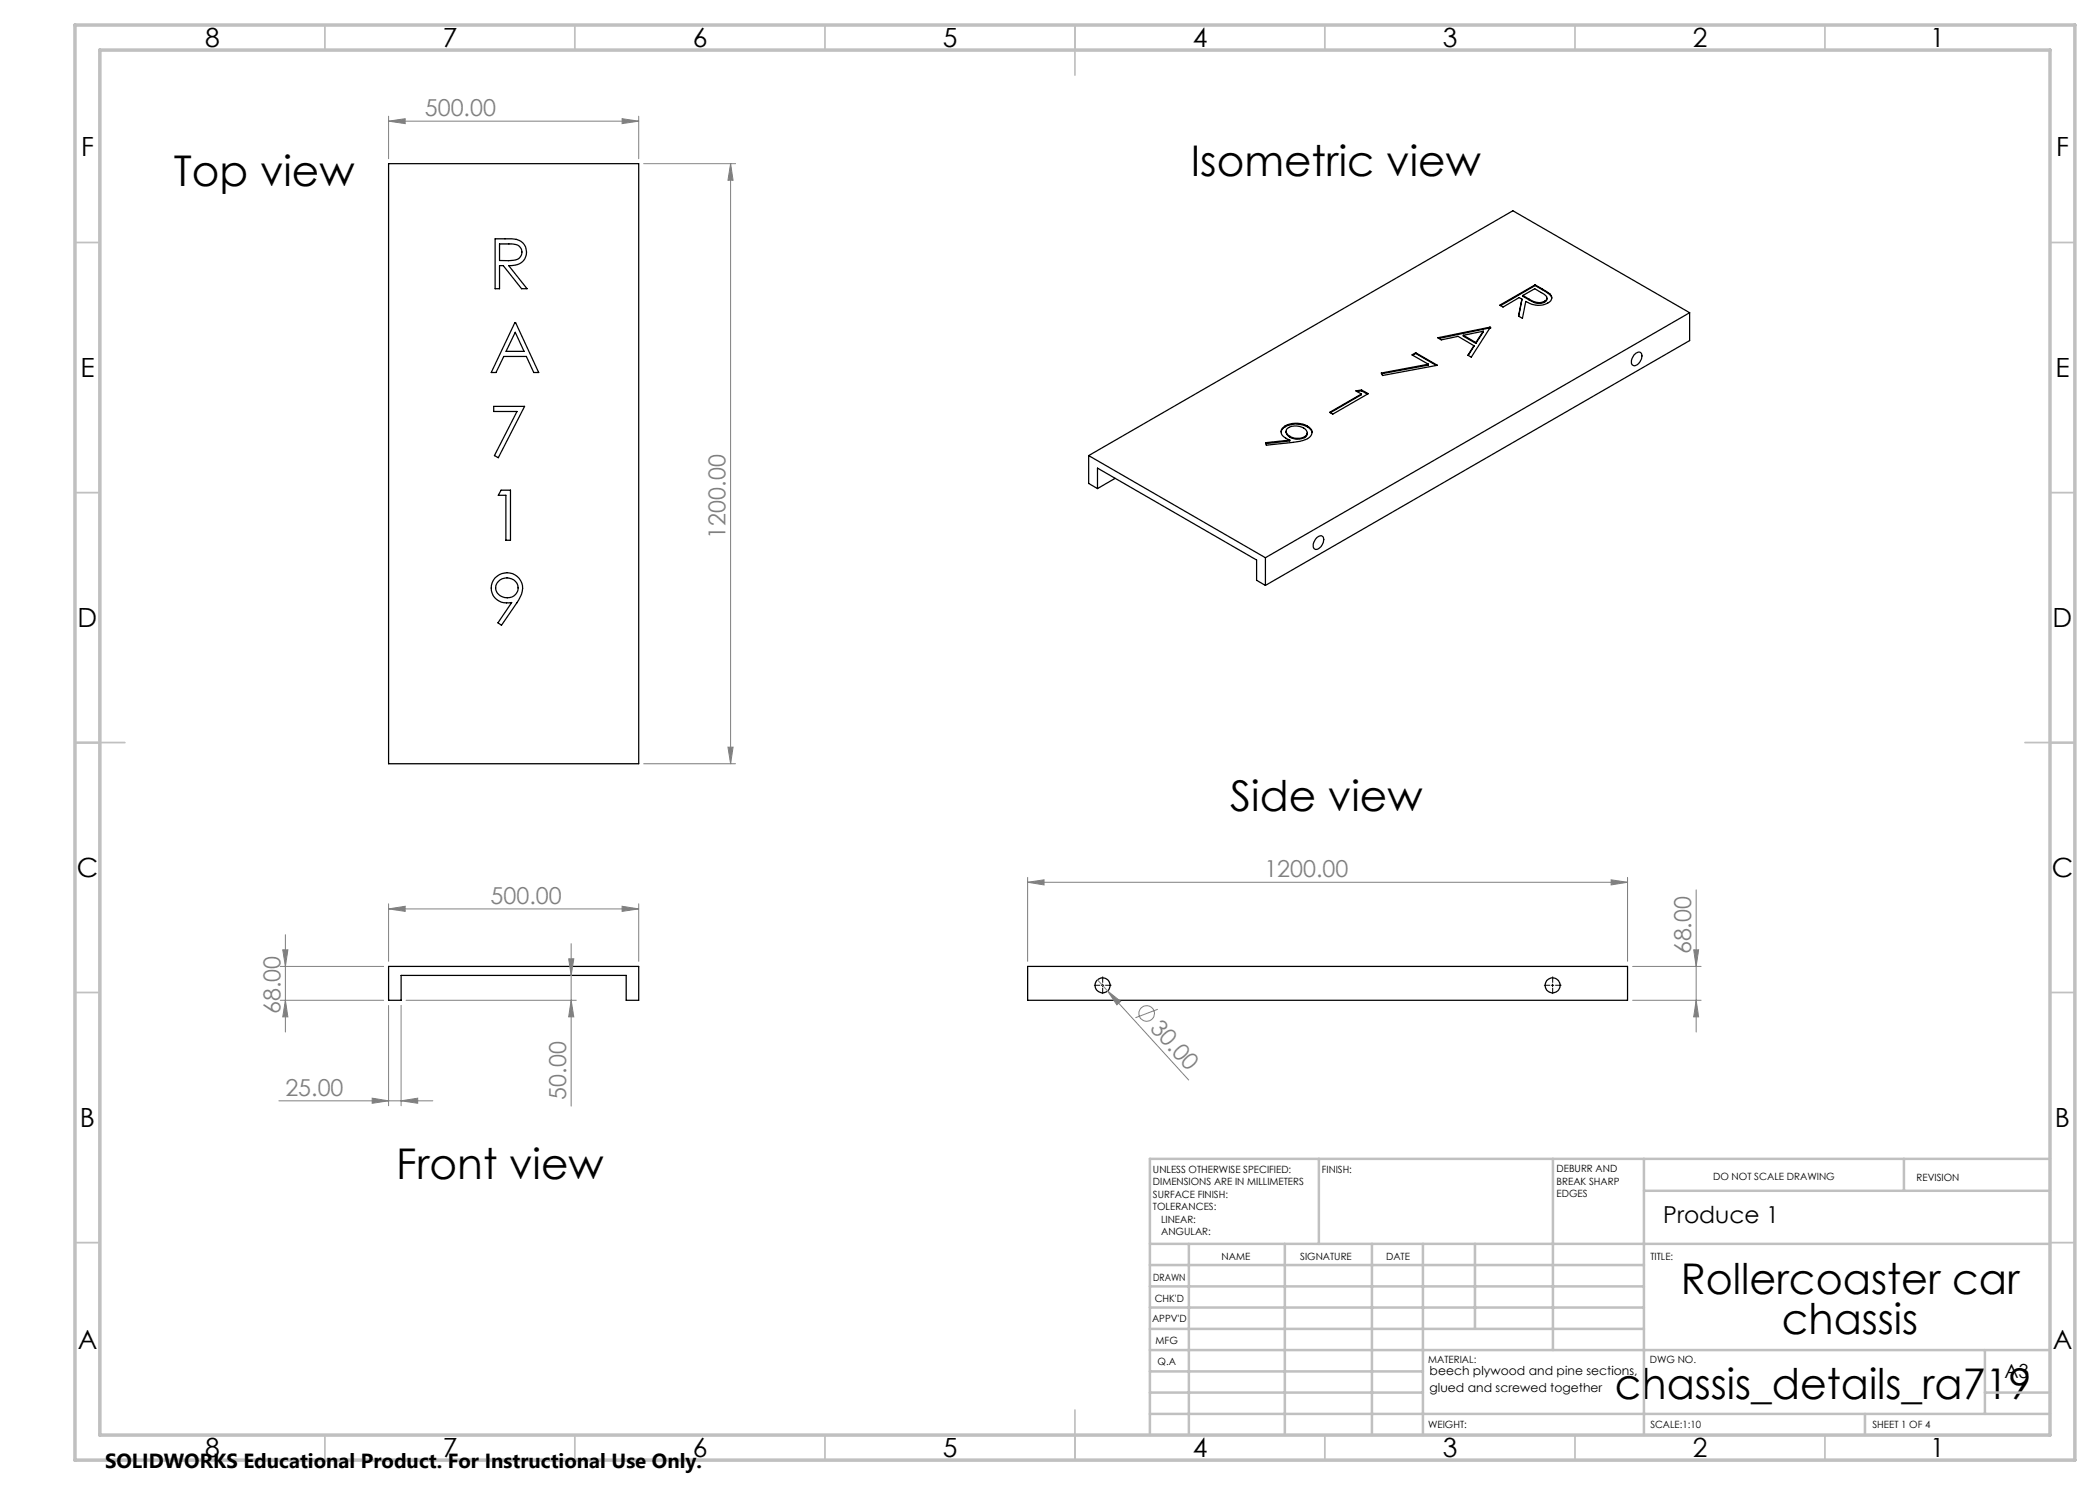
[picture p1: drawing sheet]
<svg xmlns="http://www.w3.org/2000/svg" width="420mm" height="297mm" viewBox="0 0 420 297" stroke-linecap="round" stroke-linejoin="round" font-family="sans-serif">
<g fill="none" stroke="#000" stroke-width=".25">
<path d="M77.7 32.7h50v120h-50zM99 47.8h2a4.2 4.2 0 0 1 3.6 .8 2.71 2.71 0 0 1 .4 3 2.71 2.71 0 0 1-2.7 1.5h-.6l3.7 4.6h-1.1l-3.7-4.6h-.7v4.6h-.9zM99.9 48.8h2.3a1.72 1.72 0 0 1 2.1 2.2l-.2 .3a1.96 1.96 0 0 1-1.9 .8h-2.3zM304.4 59.8l-.7 3.4M304.6 59.1l2.4-1.4 1.9 1.2a.73 .73 0 0 1 .5 .6 .73 .73 0 0 1-.5 .8M304.6 59.1v.2l1.3 .7M304.6 59.1l1.3 .8M305.9 59.9a3 3 0 0 0 3 .4M305.9 59.9v.1M307 57l-7 4 .6 .4 3.2-1.9 .6 .3M307 57l1.4 .8M307 57.1l1.4 .8"/>
<path d="M307 57.1l-6.9 4M307 57v.1M308.4 57.8l1.6 1M308.4 57.9l1.6 1M308.4 57.8v.1M309.4 59.6l-.1 .5-.4 .3M310 58.8a1.16 1.16 0 0 1 .3 1.2 1.16 1.16 0 0 1-1.1 .8 4.4 4.4 0 0 1-4-.5l-.7 3.4-.8-.5 .7-3.4M310 58.9l.3 .8M310 58.8v.1M103 64.5h.1l4.6 10h-.9l-1.5-3.2h-4.5l-1.6 3.2h-1zM103 66.5l1.8 3.8h-3.6zM272.3 78.8v.1l-6.2 3.6"/>
<path d="M272.3 78l-1.1 .2 1.1 .6M272.3 78l1.3 .7-7 4.1-.7-.3 6.4-3.7M272.3 78.2l1.2 .6M272.3 78.2l-.9 .1M272.3 78v.2M283.1 70.6l-.7 .4 3.3 1.8M283.1 70.6l4.4 2.5-11 2-.2-.5 9.4-1.8M283.1 70.7l4.2 2.4M283.1 70.7l-.6 .3M283.1 70.6v.1M285.7 72.8v.2l-9.4 1.8M292.7 67.1v.1l2.5 1.5"/>
<path d="M292.7 67.1l2.5 1.4M294.8 69.1l-1.1 2M295.2 68.5v.2M296.7 66.2l-1.5 2.5M296.7 66.2l-4 .9M296.7 66.2l-1.5 2.3M298 65.6h.1M298 65.4l-10.5 2.2 .8 .4 3.3-.7 3.2 1.8M298 65.4l-3.7 6-.7-.4 1.2-1.9M298 65.6l-10.2 2.1M298 65.4v.2M305.9 60a2.83 2.83 0 0 0 3 .4"/>
<path d="M308.9 60.3v.1M326.9 70.9a.8 .8 0 0 1 .7-.5 .8 .8 0 0 1 .7 .4 1.93 1.93 0 0 1-1.6 2.3 1.16 1.16 0 0 1-.1-1.8zM337.9 62.5l-84.8 49M337.9 62.5l-35.3-20.3-84.9 48.9M337.9 62.5v5.6l-84.8 49M98.7 81.3h6.2l-5.2 10.2-.8-.4 4.5-8.8h-4.7zM100.2 98h1.9v10.1h-.9v-9h-1.5zM217.7 91.1v5.6l1.8 1M217.7 91.1l35.4 20.4M219.5 97.7v-4.1l31.8 18.4v4.1l1.8 1M223 95.7l-3.5 2M257.1 85.2a4.8 4.8 0 0 1 4.4 0"/>
<path d="M257.1 85.2a1.3 1.3 0 0 0-.9 1.2 1.3 1.3 0 0 0 .9 1.2l.9 .4M257.1 85.3a1.5 1.5 0 0 0-.9 1.1M257.1 85.3a4.7 4.7 0 0 1 4.4 .1M257.1 85.2v.1M257.2 86.3v.1M257.2 86.4l.2 .6 .6 .5M258 88v.2l-4.8 .5M258 87.5a3.2 3.2 0 0 0 2.9 0M258 87.3a1.02 1.02 0 0 1-.8-1.2 1.02 1.02 0 0 1 1.1-.8 2.84 2.84 0 0 1 3.1 1.1 .84 .84 0 0 1-.5 .9M258 87.3a3.2 3.2 0 0 0 2.9 0M258 87.3v.2M260.9 87.3v.2"/>
<path d="M261.4 86.6v.5l-.5 .4M261.5 85.2a1.32 1.32 0 0 1 .9 1.3 1.32 1.32 0 0 1-.9 1.2l-1.5 .6-6.7 .7-.2-.5 4.9-.5M261.5 85.4a1.72 1.72 0 0 1 .9 1.1M261.5 85.2v.2M99 115.6a3.2 3.2 0 0 1 4.2-.5 3.2 3.2 0 0 1 .9 4.2l-3.8 5.8-.7-.5 2.7-4.1a3.1 3.1 0 0 1-3.1-.8 3.1 3.1 0 0 1-.8-3.1zM99.7 116.3a2.26 2.26 0 0 1 2.5-.6 2.26 2.26 0 0 1 1.4 2.2 2.27 2.27 0 0 1-2.5 1.6 2.27 2.27 0 0 1-1.9-2.3zM253.1 111.5v5.6M263.2 107.7a.82 .82 0 0 1 1.5-.1 1.91 1.91 0 0 1-1.7 2.3 1.5 1.5 0 0 1 .2-2.2zM77.7 193.3h50v6.8h-2.5v-5h-45v5h-2.5zM205.5 193.3h120v6.8h-120z"/>
<circle cx="220.5" cy="197.1" r="1.49"/>
<circle cx="310.5" cy="197.1" r="1.5"/>
</g>
<g fill="none" stroke="#808080" stroke-width=".2">
<path d="M77.7 24.2l3.3-.5v1zM77.7 23.2v8.5M77.7 24.2h50M124.4 23.7l3.3 .5-3.3 .5zM127.7 23.2v8.5M128.7 32.7h18.4M146.1 32.7l.5 3.4h-1zM146.1 32.7v120M128.7 152.7h18.4M145.6 149.4h1l-.5 3.3zM205.5 176.5l3.3-.5v1zM205.5 175.5v16.8"/>
<path d="M205.5 176.5h120M322.2 176l3.3 .5-3.3 .5zM325.5 175.5v16.8M339.2 178v28.4M56.1 193.3h20.6M56.6 190h1l-.5 3.3zM57.1 186.9v19.5M77.7 181.8l3.3-.5v1zM77.7 180.8v11.5M77.7 181.8h50M113.7 191.8h1.1l-.6 3.3zM114.2 188.7v32.5"/>
<path d="M124.4 181.3l3.3 .5-3.3 .5zM127.7 180.8v11.5M219.5 196l2 2.2M221.5 198.2l2.6 2.1-.7 .7zM221.5 198.2l16.2 17.8M326.5 193.3h13.7M338.7 190h1l-.5 3.3zM56.1 200.1h20.6M57.1 200.1l.5 3.3h-1zM74.4 219.6l3.3 .6-3.3 .5zM77.7 201.1v20.1M80.2 201.1v20.1"/>
<path d="M81.2 200.1h34.1M114.2 200.1l.6 3.3h-1.1zM231.6 201.9l-4.5 1.6M326.5 200.1h13.7M339.2 200.1l.5 3.3h-1zM55.8 220.2h30.8M80.2 220.2l3.3-.6v1.1z"/>
<circle cx="229.3" cy="202.7" r="1.56"/>
</g>
<path d="M220 197.1h-1.2M220.5 196.6v-1.3M220.5 197.6v1.2M221 197.1h1.3M310 197.1h-1.2M310.5 196.6v-1.3M310.5 197.6v1.2M311 197.1h1.3" fill="none" stroke="#000" stroke-width=".2" stroke-dasharray="15.2 1.3 1.3 1.3" stroke-linecap="butt"/>
<path d="M220.3 197.1h.5M220.5 196.8v.5M310.3 197.1h.5M310.5 196.8v.5" fill="none" stroke="#000" stroke-width=".2"/>
<g fill="none" stroke="#c0c0c0" stroke-width=".35">
<path d="M65 5v5M115 5v5M165 5v5M215 5v10M265 5v5M315 5v5M365 5v5M15 48.5h5M410 48.5h5M15 98.5h5M410 98.5h5M15 148.5h10"/>
<path d="M405 148.5h10M15 198.5h5M410 198.5h5M15 248.5h5M410 248.5h5M65 287v5M115 287v5M165 287v5M215 282v10M265 287v5M315 287v5M365 287v5"/>
</g>
<g fill="none" stroke="#c0c0c0" stroke-width=".5">
<path d="M263.8 231.8v17M310.6 231.8v38.2M328.8 231.8v55.2M328.8 238.2h81.2M380.8 231.8v6.4M410 231.8h-180v55.2M230 248.8h180M230 257.3h98.8M230 253h98.8M237.8 248.8v38.2M257 248.8v38.2M274.4 248.8v38.2"/>
<path d="M284.6 248.8v38.2M295 248.8v17M230 265.8h98.8M230 261.5h98.8M230 278.5h54.6M230 274.3h54.6M230 270h180M397 278.5h13M397 270v12.8M230 282.8h180M373 282.8v4.2"/>
</g>
<path d="M15 5h400v287h-400zM20 10h390v277h-390z" fill="none" stroke="#c0c0c0" stroke-width=".7"/>
<g fill="#808080">
<path d="M221.5 198.2l2.6 2.1-.7 .7z"/>
<path d="M124.4 181.3l3.3 .5-3.3 .5zM77.7 181.8l3.3-.5v1zM124.4 23.7l3.3 .5-3.3 .5zM77.7 24.2l3.3-.5v1z"/>
<path d="M74.4 219.6l3.3 .6-3.3 .5zM80.2 220.2l3.3-.6v1.1zM205.5 176.5l3.3-.5v1zM322.2 176l3.3 .5-3.3 .5z"/>
<path d="M339.2 200.1l.5 3.3h-1zM338.7 190h1l-.5 3.3zM145.6 149.4h1l-.5 3.3zM146.1 32.7l.5 3.4h-1z"/>
<path d="M114.2 200.1l.6 3.3h-1.1zM113.7 191.8h1.1l-.6 3.3z"/>
<path d="M56.6 190h1l-.5 3.3zM57.1 200.1l.5 3.3h-1z"/>
</g>
<g font-size="8.5">
<text x="238.1" y="35.3">Isometric view</text>
<text x="34.8" y="37.2">Top view</text>
<text x="246" y="162.2">Side view</text>
<text x="79.3" y="235.7">Front view</text>
<text x="336.2" y="258.8">Rollercoaster car</text>
<text x="356.4" y="266.9">chassis</text>
<text x="323" y="279.7">chassis_details_ra719</text>
</g>
<g font-size="5.3">
<text x="41" y="9.5">8</text>
<text x="88.5" y="9.5">7</text>
<text x="138.5" y="9.5">6</text>
<text x="188.5" y="9.5">5</text>
<text x="238.5" y="9.5">4</text>
<text x="288.5" y="9.5">3</text>
<text x="338.5" y="9.5">2</text>
<text x="386" y="9.5">1</text>
<text x="16.2" y="31.2">F</text>
<text x="411.2" y="31.2">F</text>
<text x="16.1" y="75.5">E</text>
<text x="411.1" y="75.5">E</text>
<text x="15.5" y="125.5">D</text>
<text x="410.5" y="125.5">D</text>
<text x="15.4" y="175.5">C</text>
<text x="410.4" y="175.5">C</text>
<text x="16" y="225.5">B</text>
<text x="411" y="225.5">B</text>
<text x="15.5" y="269.7">A</text>
<text x="410.5" y="269.7">A</text>
<text x="41" y="291.5">8</text>
<text x="88.5" y="291.5">7</text>
<text x="138.5" y="291.5">6</text>
<text x="188.5" y="291.5">5</text>
<text x="238.5" y="291.5">4</text>
<text x="288.5" y="291.5">3</text>
<text x="338.5" y="291.5">2</text>
<text x="386" y="291.5">1</text>
</g>
<g font-size="4.7" fill="#808080">
<text x="85" y="23.2">500.00</text>
<text x="145.1" y="107.7" transform="rotate(-90 145.1 107.7)">1200.00</text>
<text x="252.9" y="175.4">1200.00</text>
<text x="98.1" y="180.7">500.00</text>
<text x="338.2" y="190.9" transform="rotate(-90 338.2 190.9)">68.00</text>
<text x="56.1" y="202.9" transform="rotate(-90 56.1 202.9)">68.00</text>
<text x="229.8" y="205.7" transform="rotate(48 229.8 205.7)">30.00</text>
<text x="57.1" y="219.1">25.00</text>
<text x="113.2" y="219.9" transform="rotate(-90 113.2 219.9)">50.00</text>
</g>
<text font-size="4.7" x="332.6" y="244.6">Produce 1</text>
<text font-size="4.1" x="21" y="293.7">SOLIDWORKS Educational Product. For Instructional Use Only.</text>
<text font-size="3.9" x="400.9" y="275.5">A3</text>
<g font-size="2.5">
<text x="285.9" y="275">beech plywood and pine sections,</text>
<text x="285.9" y="278.5">glued and screwed together</text>
</g>
<g font-size="2">
<text x="230.6" y="234.6">UNLESS OTHERWISE SPECIFIED:</text>
<text x="230.6" y="237.1">DIMENSIONS ARE IN MILLIMETERS</text>
<text x="230.6" y="239.6">SURFACE FINISH:</text>
<text x="264.4" y="234.6">FINISH:</text>
<text x="311.3" y="234.5">DEBURR AND</text>
<text x="311.3" y="237">BREAK SHARP</text>
<text x="311.3" y="239.5">EDGES</text>
<text x="342.6" y="236">DO NOT SCALE DRAWING</text>
<text x="383.3" y="236.2">REVISION</text>
<text x="230.6" y="242.1">TOLERANCES:</text>
<text x="232.2" y="244.6">LINEAR:</text>
<text x="232.2" y="247.1">ANGULAR:</text>
<text x="244.3" y="252">NAME</text>
<text x="260" y="251.9">SIGNATURE</text>
<text x="277.2" y="251.9">DATE</text>
<text x="330.1" y="251.9">TITLE:</text>
<text x="230.6" y="256.1">DRAWN</text>
<text x="230.9" y="260.3">CHK'D</text>
<text x="230.4" y="264.4">APPV'D</text>
<text x="231.1" y="268.8">MFG</text>
<text x="231.5" y="273">Q.A</text>
<text x="285.6" y="272.5">MATERIAL:</text>
<text x="330" y="272.5">DWG NO.</text>
<text x="285.6" y="285.5">WEIGHT:</text>
<text x="330.1" y="285.6">SCALE:1:10</text>
<text x="374.5" y="285.6">SHEET 1 OF 4</text>
</g>
</svg>
